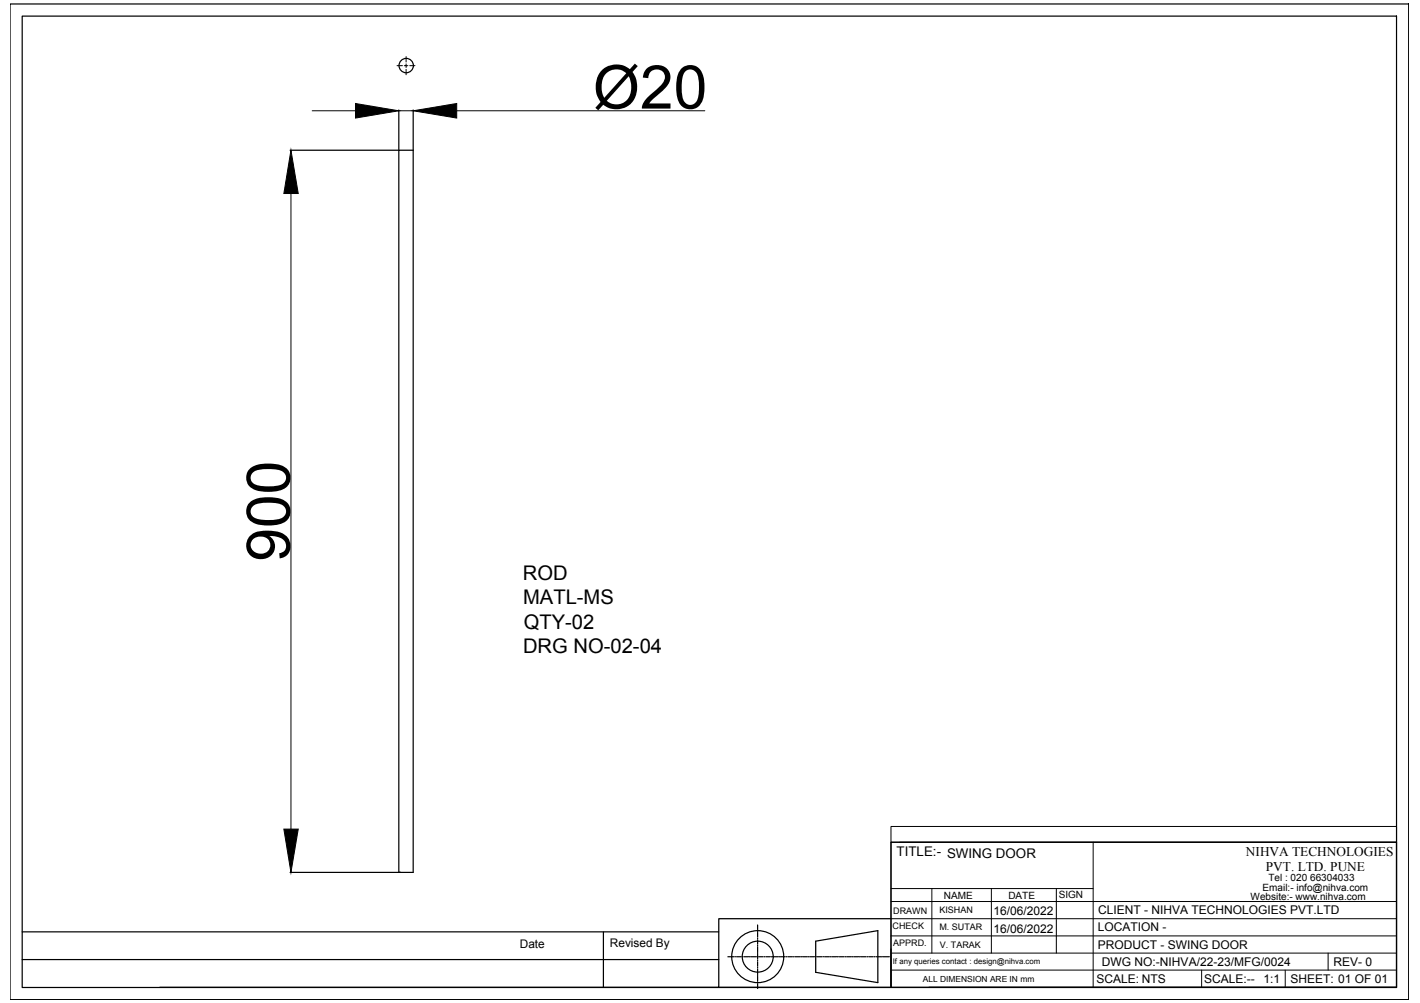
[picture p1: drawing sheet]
<svg xmlns="http://www.w3.org/2000/svg" width="297mm" height="210mm" viewBox="0 0 297 210" stroke-linecap="round" stroke-linejoin="round" font-family="sans-serif">
<!-- layer: 0 -->
<g fill="none" stroke="#000" stroke-width=".25">
<path d="M2.1 .8h292.6v208.4h-292.6zM4.6 3.4h287.5v203.3h-287.5zM60.7 31.4h22.6M83.4 31.4h3v151.2h-3zM83.4 23v8.4M86.4 23v8.4M186.4 176.3h105.7v30.3h-105.7zM4.6 195h145.8M60.7 182.6h23.1M126.2 195v11.7M158.5 193.6v.9M158.5 194.7v.2"/>
<path d="M158.5 195.1v1M158.5 196.3v.2M158.5 196.7v.9M158.5 197.8v.2M158.5 198.2v1M158.5 199.3v.2M158.5 199.7v1M170.6 197l13-2.2v10.8l-13-2.1zM186.4 192.3h-36v14.3h-117M4.6 200.8h145.8M150.4 206.6h36M152.3 200.2h1.2"/>
<path d="M153.7 200.2h.2M154.1 200.2h.9M155.2 200.2h.2M155.6 200.2h1M156.7 200.2h.3M157.1 200.2h1M158.3 200.2h.2M158.5 200.9v.2M158.5 201.3v.9M158.5 202.4v.2M158.5 202.8v1M158.5 203.9v.3"/>
<path d="M158.5 204.3v1M158.5 205.5v.2M158.5 205.9v1M158.7 200.2h.9M159.8 200.2h.2M160.2 200.2h.9M161.4 200.2h.2M161.7 200.2h1M162.9 200.2h.2M163.3 200.2h.9M164.5 200.2h.1M164.8 200.2h1"/>
<path d="M166 200.2h.1M166.4 200.2h.9M167.5 200.2h.2M167.9 200.2h1M169 200.2h.2M169.4 200.2h1M170.6 200.2h.2M171 200.2h.9M172.1 200.2h.2M172.5 200.2h1M173.6 200.2h.2M174 200.2h1"/>
<path d="M175.2 200.2h.2M175.6 200.2h.9M176.7 200.2h.2M177.1 200.2h1M178.3 200.2h.2M178.6 200.2h1M179.8 200.2h.2M180.2 200.2h.9M181.3 200.2h.2M181.7 200.2h1M182.9 200.2h.1M183.2 200.2h1"/>
<path d="M184.4 200.2h.2M184.8 200.2h1.2M194.3 206.6h97.8"/>
<circle cx="85" cy="13.7" r="1.5"/>
<circle cx="158.5" cy="200.2" r="5.4"/>
<circle cx="158.5" cy="200.2" r="3.2"/>
</g>
<g fill="none" stroke="#000" stroke-width=".21">
<path d="M83 13.7h1.2M84.9 13.4v.3h-.3M84.9 11.8v1.2M84.9 14.5v1.1M85.3 13.7h-.4v.4M85.7 13.7h1.1M65.3 23.2h9.1M83.4 23.2h3M95.5 23.2h51.9M60.9 40.5v133M186.4 173h105.7v3.3h-105.7zM186.4 176.3v30.3"/>
<path d="M188.2 176.3h103.9M228.7 176.3v30.3M186.4 199.5h105.7M186.4 195.9h105.7M186.4 192.3h105.7M186.4 188.7h105.7M186.4 186h42.3M194.9 186v13.5M207.4 186v13.5M221 186v13.5M277.8 199.5v3.5M186.4 203h105.7"/>
<path d="M251.4 203v3.6M268.8 203v3.6"/>
</g>
<path d="M74.4 21.7l9 1.5-9 1.5zM86.4 23.2l9.1-1.5v3zM60.9 31.4l1.5 9.1h-3zM59.4 173.5h3l-1.5 9.1z" fill="#000" stroke="#000" stroke-width=".21"/>
<g font-size="12.7">
<text x="124" y="22.7">Ø20</text>
<text x="60.6" y="117.5" transform="rotate(-90 60.6 117.5)">900</text>
</g>
<g font-size="4.2">
<text x="109.4" y="121.4">ROD</text>
<text x="109.4" y="126.5">MATL-MS</text>
<text x="109.5" y="131.6">QTY-02</text>
<text x="109.4" y="136.6">DRG NO-02-04</text>
</g>
<g font-size="2.8">
<text x="187.6" y="179.2">TITLE:- SWING DOOR</text>
<text x="260.6" y="179.1">NIHVA TECHNOLOGIES</text>
<text x="264.8" y="182.3">PVT. LTD. PUNE</text>
</g>
<g font-size="2.5">
<text x="207.8" y="191.6">16/06/2022</text>
<text x="229.7" y="191.3">CLIENT - NIHVA TECHNOLOGIES PVT.LTD</text>
<text x="207.8" y="195.2">16/06/2022</text>
<text x="229.6" y="194.9">LOCATION -</text>
<text x="108.7" y="198.5">Date</text>
<text x="127.6" y="198.2">Revised By</text>
<text x="229.6" y="198.5">PRODUCT - SWING DOOR</text>
<text x="230.5" y="202.1">DWG NO:-NIHVA/22-23/MFG/0024</text>
<text x="279" y="202.1">REV- 0</text>
<text x="229.3" y="205.7">SCALE: NTS</text>
<text x="251.9" y="205.7">SCALE:--</text>
<text x="264.3" y="205.7">1:1</text>
<text x="269.9" y="205.7">SHEET: 01 OF 01</text>
</g>
<g font-size="2.1">
<text x="265.3" y="184.4">Tel : 020 66304033</text>
<text x="197.4" y="188.1">NAME</text>
<text x="210.9" y="188.2">DATE</text>
<text x="221.5" y="188">SIGN</text>
<text x="261.6" y="188.4">Website:- www.nihva.com</text>
<text x="264.1" y="186.5">Email:- info@nihva.com</text>
</g>
<g font-size="1.9">
<text x="186.8" y="191.2">DRAWN</text>
<text x="196.5" y="191.1">KISHAN</text>
<text x="186.7" y="194.4">CHECK</text>
<text x="186.8" y="198">APPRD.</text>
<text x="196.5" y="194.7">M. SUTAR</text>
<text x="196.6" y="198.3">V. TARAK</text>
</g>
<text font-size="1.8" x="193" y="205.4">ALL DIMENSION ARE IN mm</text>
<text font-size="1.6" x="186.8" y="201.7">If any queries contact : design@nihva.com</text>
</svg>
